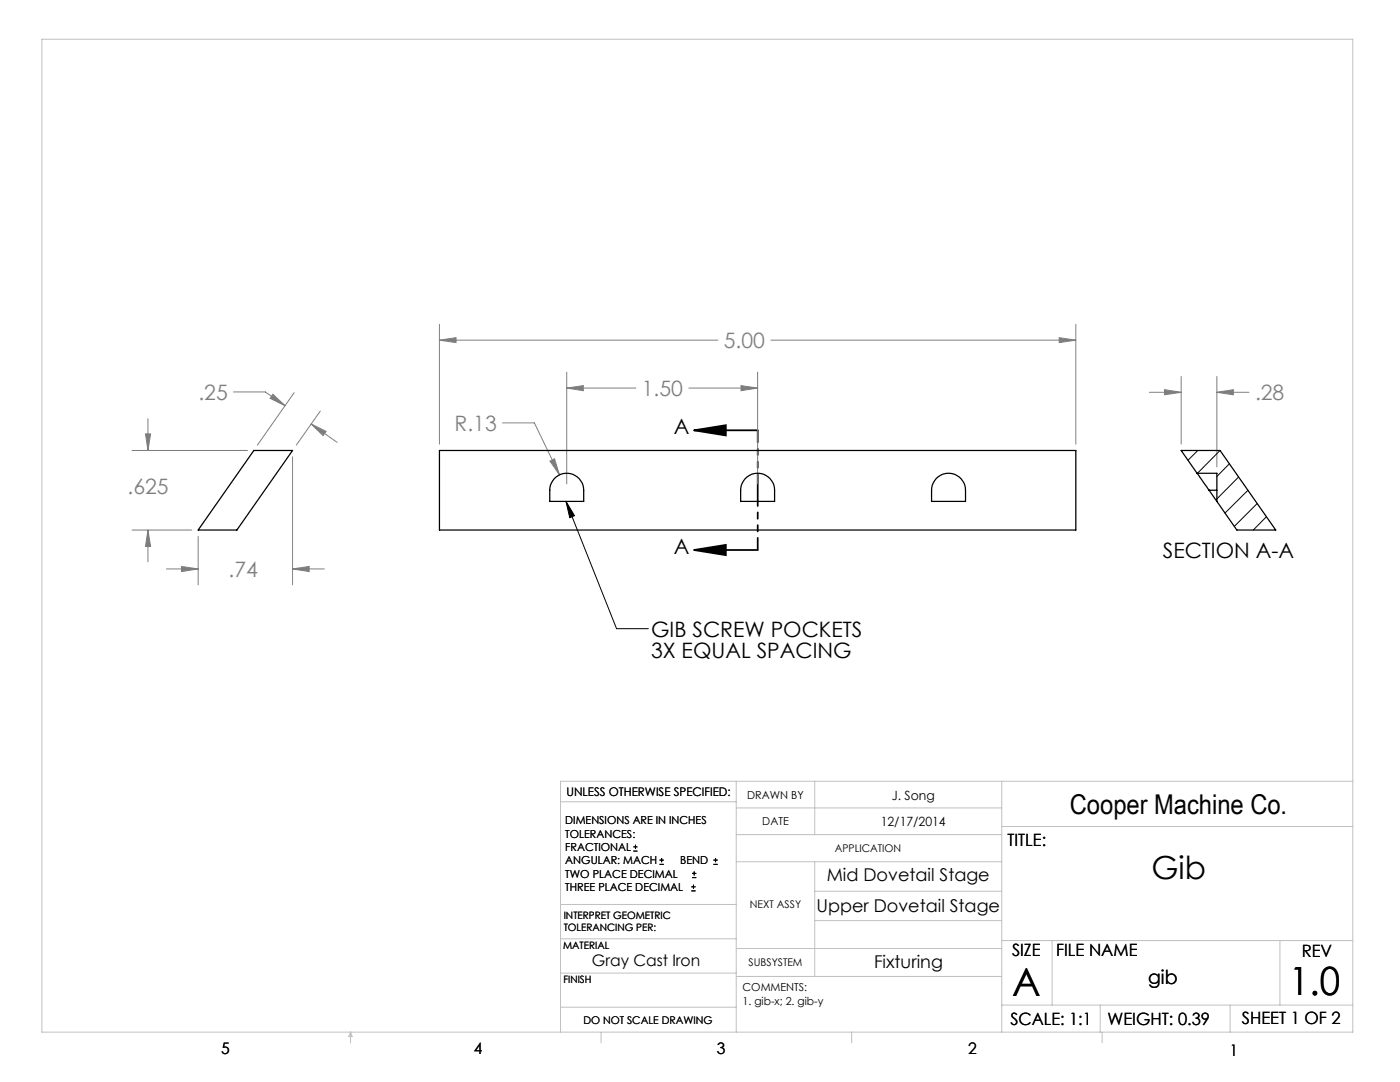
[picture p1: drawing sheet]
<svg xmlns="http://www.w3.org/2000/svg" width="279mm" height="216mm" viewBox="0 0 279 216" stroke-linecap="round" stroke-linejoin="round" font-family="sans-serif">
<g fill="none" stroke="#000" stroke-width=".2">
<path d="M113 100l10 25.4h6.4M113 100l1.7 2.9-1 .4zM126.4 169.8h.8M126.4 169h.8M126.8 168.6v.8M131.6 172.5h.9M131.6 171.6h.9M132 171.2v.8M138 177.8h.8M138 177h.8M138.1 175.1h.9M138.1 174.3h.9"/>
<path d="M138.4 176.5v.8M138.5 173.9v.8M142.4 172.5h.8M142.4 171.6h.8M142.8 171.2v.8"/>
</g>
<path d="M138.5 85.9l6.4-1.1v2.1zM138.5 85.9h12.7M138.5 109.7l6.4-1v2.1zM138.5 109.7h12.7" fill="none" stroke="#000" stroke-width=".35"/>
<g fill="none" stroke="#808080" stroke-width=".2">
<path d="M46.6 78.2h6.4l3.9 2.8M54.5 78.7l2.4 2.3-3-1.5zM58.7 78.4l-7.3 10.4M87.7 67.9l3.3-.5v1zM87.7 64.7v23.9M87.7 67.9h55.6M113.1 77.4l3.3-.5v1.1zM113.1 74.3v22.3M113.1 77.4h13.8M137.5 77.4h13.7M147.9 76.9l3.3 .5-3.3 .6zM151.2 74.3v22.3"/>
<path d="M153.8 67.9h60.9M211.4 67.4l3.3 .5-3.3 .5zM214.7 64.7v23.9M229.4 78.3h6.3M232.4 77.8l3.3 .5-3.3 .5zM235.7 75.1v13.5M242.9 78.3l3.2-.5v1zM242.9 75.1v18.1M242.9 78.3h6.4M26.4 89.9h23M29 86.6h1.1l-.6 3.3zM29.5 83.5v6.4"/>
<path d="M58.4 91.2v25.5M62.1 84.6l3 1.5-.6 .8zM62.1 84.6l5.2 3.7M63.9 82l-4.8 6.8M100.3 84.4h6.3l5.1 10.4M109.7 92l1-.5 1 3.3zM26.4 105.8h11.9M29.5 105.8l.6 3.2h-1.1zM29.5 105.8v6.3M33.2 113.5h6.3M36.2 113l3.3 .5-3.3 .6zM39.5 107v9.7"/>
<path d="M58.4 113.5l3.3-.5v1.1zM58.4 113.5h6.3"/>
</g>
<path d="M151.2 85.9v23.8" fill="none" stroke="#000" stroke-width=".35" stroke-dasharray="6.3 1.3 1.3 1.3 1.3 1.3" stroke-dashoffset="3.9"/>
<g fill="none" stroke="#c0c0c0" stroke-width=".2">
<path d="M8.4 7.8h261.6v198.2h-261.6zM111.9 160h35M146.9 155.9v50.1M162.6 155.9v10.6M199.9 155.9v50.1M270 155.9h-158.1v50.1M146.9 166.5h53M146.9 161.2h53M146.9 171.9h53M162.6 171.9v22.9M162.6 177.8h37.3M199.9 164.9h70.1"/>
<path d="M111.9 194.2h35M111.9 187.3h35M111.9 180.5h35M146.9 189.3h53M146.9 194.8h53M162.6 183.7h37.3M199.9 187.7h70.1M210 187.7v12.9M255.4 187.7v12.9M70 206v2.1M70 206l.3 .8h-.7zM111.9 201h35"/>
<path d="M119.9 206v2.1M170 206v2.1M199.9 200.6h70.1M219.6 200.6v5.4M220 206v2.1M245.5 200.6v5.4"/>
</g>
<g fill="#000">
<path d="M113 100l1.7 2.9-1 .4z"/>
<path d="M138.5 85.9l6.4-1.1v2.1zM138.5 109.7l6.4-1v2.1z"/>
</g>
<path d="M54.5 78.7l2.4 2.3-3-1.5zM62.1 84.6l3 1.5-.6 .8zM29 86.6h1.1l-.6 3.3zM29.5 105.8l.6 3.2h-1.1zM36.2 113l3.3 .5-3.3 .6zM58.4 113.5l3.3-.5v1.1zM87.7 67.9l3.3-.5v1zM211.4 67.4l3.3 .5-3.3 .5zM113.1 77.4l3.3-.5v1.1zM147.9 76.9l3.3 .5-3.3 .6zM109.7 92l2 2.8-1-3.3zM232.4 77.8l3.3 .5-3.3 .5zM242.9 78.3l3.2-.5v1z" fill="#808080"/>
<path d="M50.7 89.9h7.7l-11.1 15.9h-7.8zM87.7 89.9h127v15.9h-127zM110.6 95.5a3.4 3.4 0 0 1 3.8-.8 3.4 3.4 0 0 1 2.1 3.1v2.2h-6.8a6.1 6.1 0 0 1 .4-3.7zM148.7 95.5a3.4 3.4 0 0 1 3.8-.8 3.4 3.4 0 0 1 2.1 3.1v2.2h-6.8a6.1 6.1 0 0 1 .4-3.7zM186.8 95.5a3.4 3.4 0 0 1 3.8-.8 3.4 3.4 0 0 1 2.1 3.1v2.2h-6.8a6.1 6.1 0 0 1 .4-3.7zM238.9 94.4l2.4 3.4M238.9 94.4l-3.2-4.5h7.8l11.1 15.9h-7.8l-5.5-8M238.9 94.4h4v5.6M241.3 97.8h1.6" fill="none" stroke="#000" stroke-width=".25"/>
<path d="M239 89.9l-1.9 1.9M243.5 89.9l-4.5 4.5M245.4 92.5l-2.5 2.6M247.2 95.2l-4.3 4.4M249.1 97.8l-4.6 4.6M250.9 100.5l-4.6 4.5M252.7 103.1l-2.6 2.7" fill="none" stroke="#000" stroke-width=".2"/>
<g font-size="7.8">
<text x="202" y="198.7">A</text>
<text x="257.3" y="198.6">1.0</text>
</g>
<text font-size="6.3" x="229.8" y="175.5">Gib</text>
<text font-size="5.4" x="213.5" y="162.4">Cooper Machine Co.</text>
<g font-size="4.2" fill="#808080">
<text x="144.5" y="69.5">5.00</text>
<text x="39.6" y="79.8">.25</text>
<text x="128.1" y="79">1.50</text>
<text x="250.5" y="79.9">.28</text>
<text x="90.7" y="86">R.13</text>
<text x="25.4" y="98.6">.625</text>
<text x="45.6" y="115.1">.74</text>
</g>
<g font-size="4.2">
<text x="134.5" y="86.6">A</text>
<text x="134.5" y="110.5">A</text>
<text x="232.1" y="111.4">SECTION A-A</text>
<text x="129.9" y="127.1">GIB SCREW POCKETS</text>
<text x="129.9" y="131.2">3X EQUAL SPACING</text>
</g>
<text font-size="3.9" x="229.1" y="196.3">gib</text>
<g font-size="3.5">
<text x="165" y="175.8">Mid Dovetail Stage</text>
<text x="162.9" y="181.9">Upper Dovetail Stage</text>
<text x="174.4" y="193.2">Fixturing</text>
</g>
<g font-size="3.4">
<text x="201.1" y="168.8">TITLE:</text>
<text x="202" y="190.8">SIZE</text>
<text x="210.8" y="190.9">FILE NAME</text>
<text x="259.8" y="191">REV</text>
<text x="201.7" y="204.5">SCALE: 1:1</text>
<text x="221" y="204.5">WEIGHT: 0.39</text>
<text x="247.8" y="204.4">SHEET 1 OF 2</text>
</g>
<g font-size="3.2">
<text x="118.1" y="192.7">Gray Cast Iron</text>
<text x="44.2" y="210.4">5</text>
<text x="94.6" y="210.3">4</text>
<text x="143.1" y="210.4">3</text>
<text x="193.2" y="210.3">2</text>
<text x="245.4" y="210.6">1</text>
</g>
<g font-size="2.5">
<text x="178" y="159.7">J. Song</text>
<text x="175.8" y="164.8">12/17/2014</text>
</g>
<text font-size="2.4" x="113.1" y="158.9">UNLESS OTHERWISE SPECIFIED:</text>
<g font-size="2.2">
<text x="149.1" y="159.4">DRAWN BY</text>
<text x="112.8" y="164.5">DIMENSIONS ARE IN INCHES</text>
<text x="112.8" y="167.1">TOLERANCES:</text>
<text x="152.1" y="164.7">DATE</text>
<text x="112.8" y="169.8">FRACTIONAL</text>
<text x="112.8" y="172.5">ANGULAR: MACH</text>
<text x="135.8" y="172.5">BEND</text>
<text x="112.8" y="175.1">TWO PLACE DECIMAL</text>
<text x="112.8" y="177.8">THREE PLACE DECIMAL</text>
<text x="148.2" y="197.8">COMMENTS:</text>
<text x="148.2" y="200.5">1. gib-x; 2. gib-y</text>
</g>
<g font-size="2.1">
<text x="166.6" y="170">APPLICATION</text>
<text x="149.7" y="181.2">NEXT ASSY</text>
<text x="149.4" y="192.7">SUBSYSTEM</text>
<text x="116.4" y="204.3">DO NOT SCALE DRAWING</text>
</g>
<g font-size="2">
<text x="112.5" y="183.3">INTERPRET GEOMETRIC</text>
<text x="112.5" y="185.9">TOLERANCING PER:</text>
<text x="112.4" y="189.4">MATERIAL</text>
<text x="112.4" y="196.2">FINISH</text>
</g>
</svg>
